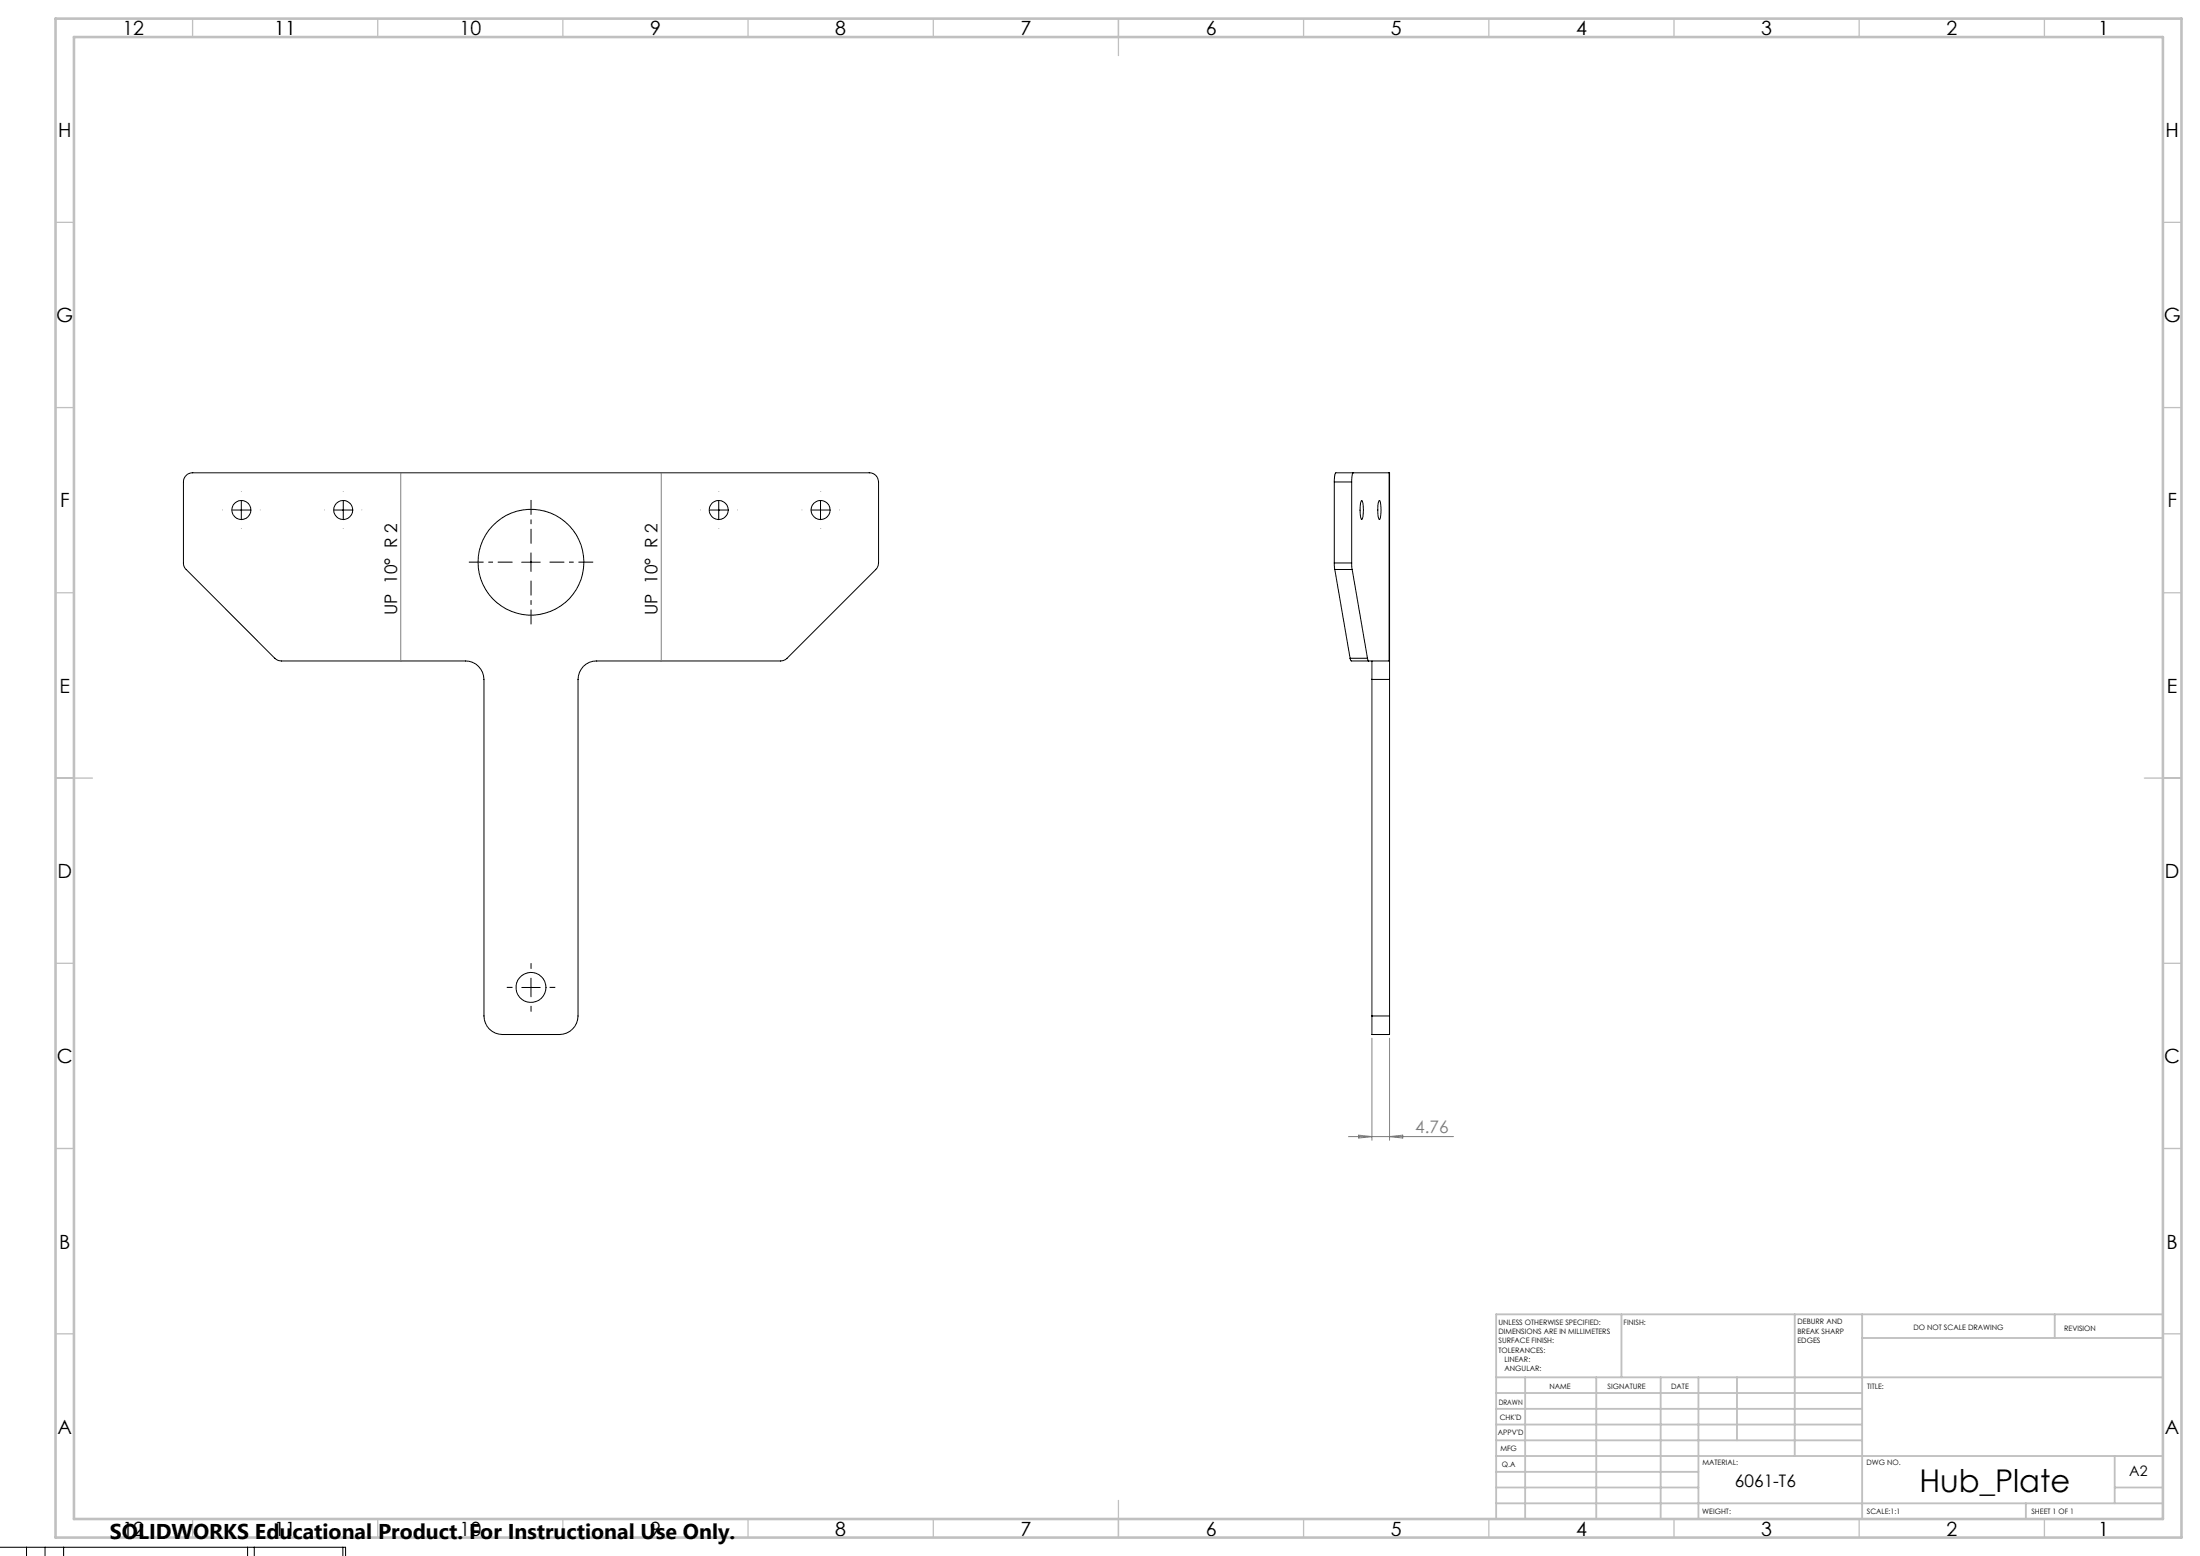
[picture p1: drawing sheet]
<svg xmlns="http://www.w3.org/2000/svg" width="594mm" height="420mm" viewBox="0 0 594 420" stroke-linecap="round" stroke-linejoin="round" font-family="sans-serif">
<g fill="none" stroke="#000" stroke-width=".27">
<path d="M50.3 128.3l.8-.5 .9-.2h182.7a2.47 2.47 0 0 1 2.5 2.5v21.9l-.4 1.4-24.6 24.6-1.5 .4h-49.6a4.9 4.9 0 0 0-5 5v90.8a5.1 5.1 0 0 1-5 5h-15.4a5 5 0 0 1-5-5v-90.8a5 5 0 0 0-5-5l-50.5-.1-1-.6-23.9-24a2.32 2.32 0 0 1-.8-1.7v-21.9a2.32 2.32 0 0 1 .8-1.8zM62.7 137.7h5M65.2 135.2v5M90.2 137.7h5M92.7 135.2v5M191.6 137.7h5M194.1 135.2v5M219 137.7h5M221.5 135.2v5M360.3 130.1h4.6M360.3 130.1v21.9M364.9 130.1v21.9"/>
<path d="M365.4 127.6l-.3 .4-.2 2.1M367.6 135.2l.1-.1a7.5 7.5 0 0 1 0 5.1 8.1 8.1 0 0 1-.1-5zM372.3 135.2l.1-.1a7.5 7.5 0 0 1 0 5.1 8.1 8.1 0 0 1-.1-5zM375.1 127.6h-14.4l-.3 .4-.1 2.1M375.1 127.6l.1 50.8M375.1 127.6v50.8M140.9 151.7h5M143.4 149.2v5.1M360.3 152l.1 1.7M360.3 152h4.6M360.4 153.7h4.7M360.4 153.7l4.1 24"/>
<path d="M364.9 152l.2 1.7M365.1 153.7l4.1 24M364.5 177.7l.3 .7h10.3M364.5 177.7h4.7M369.2 177.7l.3 .7M370.4 178.4v5M375.1 178.4h.1M375.2 178.4v5M370.4 183.4h4.8M370.4 183.4v90.8M375.2 183.4v90.8M140.9 266.5h5"/>
<path d="M143.4 264v5M370.4 274.2v5h4.8v-5M370.4 274.2h4.8M-.1 417.6h7.3M7.2 417.6h5M7.2 417.6v2.4M12.2 417.6h5M12.2 417.6v2.4M17.2 417.6h49.7M17.2 417.6v2.4M66.9 417.6h1.8M66.9 417.6v2.4"/>
<path d="M68.7 417.6h23.9M68.7 417.6v2.4M92.6 417.6h.7v2.4M92.6 417.6v2.4"/>
<circle cx="65.2" cy="137.7" r="2.56"/>
<circle cx="92.7" cy="137.7" r="2.58"/>
<circle cx="194.1" cy="137.7" r="2.58"/>
<circle cx="221.6" cy="137.7" r="2.56"/>
<circle cx="143.4" cy="151.7" r="14.3"/>
<circle cx="143.4" cy="266.5" r="4.1"/>
</g>
<g fill="none" stroke="#000" stroke-width=".27" stroke-dasharray="15.2 1.3 1.3 1.3" stroke-linecap="butt">
<path d="M60.2 137.6h-.1M70.2 137.6h.1M87.7 137.6h-.1M97.7 137.6h.1M189.1 137.6h-.1M216.6 137.6h-.1M65.2 142.6v.1M92.7 142.6v.1M194.1 142.6v.1M221.6 142.6v.1M138.4 266.5h-1.6M143.4 261.5v-1.5"/>
<path d="M143.4 271.5v1.6M148.4 266.5h1.5"/>
</g>
<path d="M138.4 151.7h-11.8M143.4 146.7v-11.7M143.4 156.7v11.8M148.4 151.7h11.8" fill="none" stroke="#000" stroke-width=".27" stroke-dasharray="15.2 1.3 1.3 1.3" stroke-dashoffset="11.3" stroke-linecap="butt"/>
<path d="M108.2 127.6v50.8M178.5 127.6v50.8M370.4 280.2v27.6M375.2 280.2v27.6M364.1 306.8h28.3M366.9 306.4l3.5 .4-3.5 .4zM375.2 306.8l3.5-.4v.8z" fill="none" stroke="#808080" stroke-width=".27"/>
<g fill="none" stroke="#c0c0c0" stroke-width=".35">
<path d="M52 5v5M102 5v5M152 5v5M202 5v5M252 5v5M302 5v10M352 5v5M402 5v5M452 5v5M502 5v5M552 5v5M15 60h5"/>
<path d="M584 60h5M15 110h5M584 110h5M15 160h5M584 160h5M15 210h10M579 210h10M15 260h5M584 260h5M15 310h5M584 310h5M15 360h5"/>
<path d="M584 360h5M52 410v5M102 410v5M152 410v5M202 410v5M252 410v5M302 405v10M352 410v5M402 410v5M452 410v5M502 410v5M552 410v5"/>
</g>
<g fill="none" stroke="#c0c0c0" stroke-width=".5">
<path d="M437.8 354.8v17M484.6 354.8v38.2M502.8 354.8v55.2M554.8 354.8v6.4M584 354.8h-180v55.2M404 371.8h180M404 376h98.8M411.8 371.8v38.2M431 371.8v38.2M448.4 371.8v38.2M458.6 371.8v38.2M469 371.8v17"/>
<path d="M502.8 361.2h81.2M404 388.8h98.8M404 384.5h98.8M404 380.3h98.8M404 397.3h54.6M404 393h180M571 393v12.8M404 405.8h180M404 401.5h54.6M547 405.8v4.2M571 401.5h13"/>
</g>
<path d="M15 5h574v410h-574zM20 10h564v400h-564z" fill="none" stroke="#c0c0c0" stroke-width=".7"/>
<text font-size="8.5" x="518.3" y="402.7">Hub_Plate</text>
<text font-size="5.8" x="29.7" y="415.3">SOLIDWORKS Educational Product. For Instructional Use Only.</text>
<g font-size="5.3">
<text x="33.1" y="9.5">12</text>
<text x="74.1" y="9.5">11</text>
<text x="124.1" y="9.5">10</text>
<text x="175.5" y="9.5">9</text>
<text x="225.5" y="9.5">8</text>
<text x="275.5" y="9.5">7</text>
<text x="325.5" y="9.5">6</text>
<text x="375.5" y="9.5">5</text>
<text x="425.5" y="9.5">4</text>
<text x="475.5" y="9.5">3</text>
<text x="525.5" y="9.5">2</text>
<text x="566.5" y="9.5">1</text>
<text x="15.7" y="37">H</text>
<text x="584.7" y="37">H</text>
<text x="15.2" y="87">G</text>
<text x="584.2" y="87">G</text>
<text x="16.2" y="137">F</text>
<text x="585.2" y="137">F</text>
<text x="16.1" y="187">E</text>
<text x="585.1" y="187">E</text>
<text x="15.5" y="237">D</text>
<text x="584.5" y="237">D</text>
<text x="15.4" y="287">C</text>
<text x="584.4" y="287">C</text>
<text x="16" y="337.1">B</text>
<text x="585" y="337.1">B</text>
<text x="15.5" y="387">A</text>
<text x="584.5" y="387">A</text>
<text x="33.1" y="414.5">12</text>
<text x="74.1" y="414.5">11</text>
<text x="124.1" y="414.5">10</text>
<text x="175.5" y="414.5">9</text>
<text x="225.5" y="414.5">8</text>
<text x="275.5" y="414.5">7</text>
<text x="325.5" y="414.5">6</text>
<text x="375.5" y="414.5">5</text>
<text x="425.5" y="414.5">4</text>
<text x="475.5" y="414.5">3</text>
<text x="525.5" y="414.5">2</text>
<text x="566.5" y="414.5">1</text>
</g>
<g font-size="4.7">
<text x="107.2" y="166" transform="rotate(-90 107.2 166)">UP 10° R 2</text>
<text x="177.6" y="166" transform="rotate(-90 177.6 166)">UP 10° R 2</text>
<text x="468.4" y="401.5">6061-T6</text>
</g>
<text font-size="4.7" fill="#808080" x="382.1" y="305.8">4.76</text>
<text font-size="3.9" x="574.9" y="398.5">A2</text>
<g font-size="2">
<text x="404.6" y="357.6">UNLESS OTHERWISE SPECIFIED:</text>
<text x="438.4" y="357.6">FINISH:</text>
<text x="485.3" y="357.5">DEBURR AND</text>
<text x="485.3" y="360">BREAK SHARP</text>
<text x="516.6" y="359">DO NOT SCALE DRAWING</text>
<text x="557.3" y="359.2">REVISION</text>
<text x="404.6" y="360.1">DIMENSIONS ARE IN MILLIMETERS</text>
<text x="404.6" y="362.6">SURFACE FINISH:</text>
<text x="404.6" y="365.1">TOLERANCES:</text>
<text x="485.3" y="362.5">EDGES</text>
<text x="406.2" y="367.6">LINEAR:</text>
<text x="406.2" y="370.1">ANGULAR:</text>
<text x="418.3" y="375">NAME</text>
<text x="434" y="374.9">SIGNATURE</text>
<text x="451.2" y="374.9">DATE</text>
<text x="504.1" y="374.9">TITLE:</text>
<text x="404.6" y="379.1">DRAWN</text>
<text x="404.9" y="383.3">CHK'D</text>
<text x="404.4" y="387.4">APPV'D</text>
<text x="405.1" y="391.8">MFG</text>
<text x="405.5" y="396">Q.A</text>
<text x="459.6" y="395.5">MATERIAL:</text>
<text x="504" y="395.5">DWG NO.</text>
<text x="459.6" y="408.5">WEIGHT:</text>
<text x="504.1" y="408.6">SCALE:1:1</text>
<text x="548.5" y="408.6">SHEET 1 OF 1</text>
</g>
</svg>
